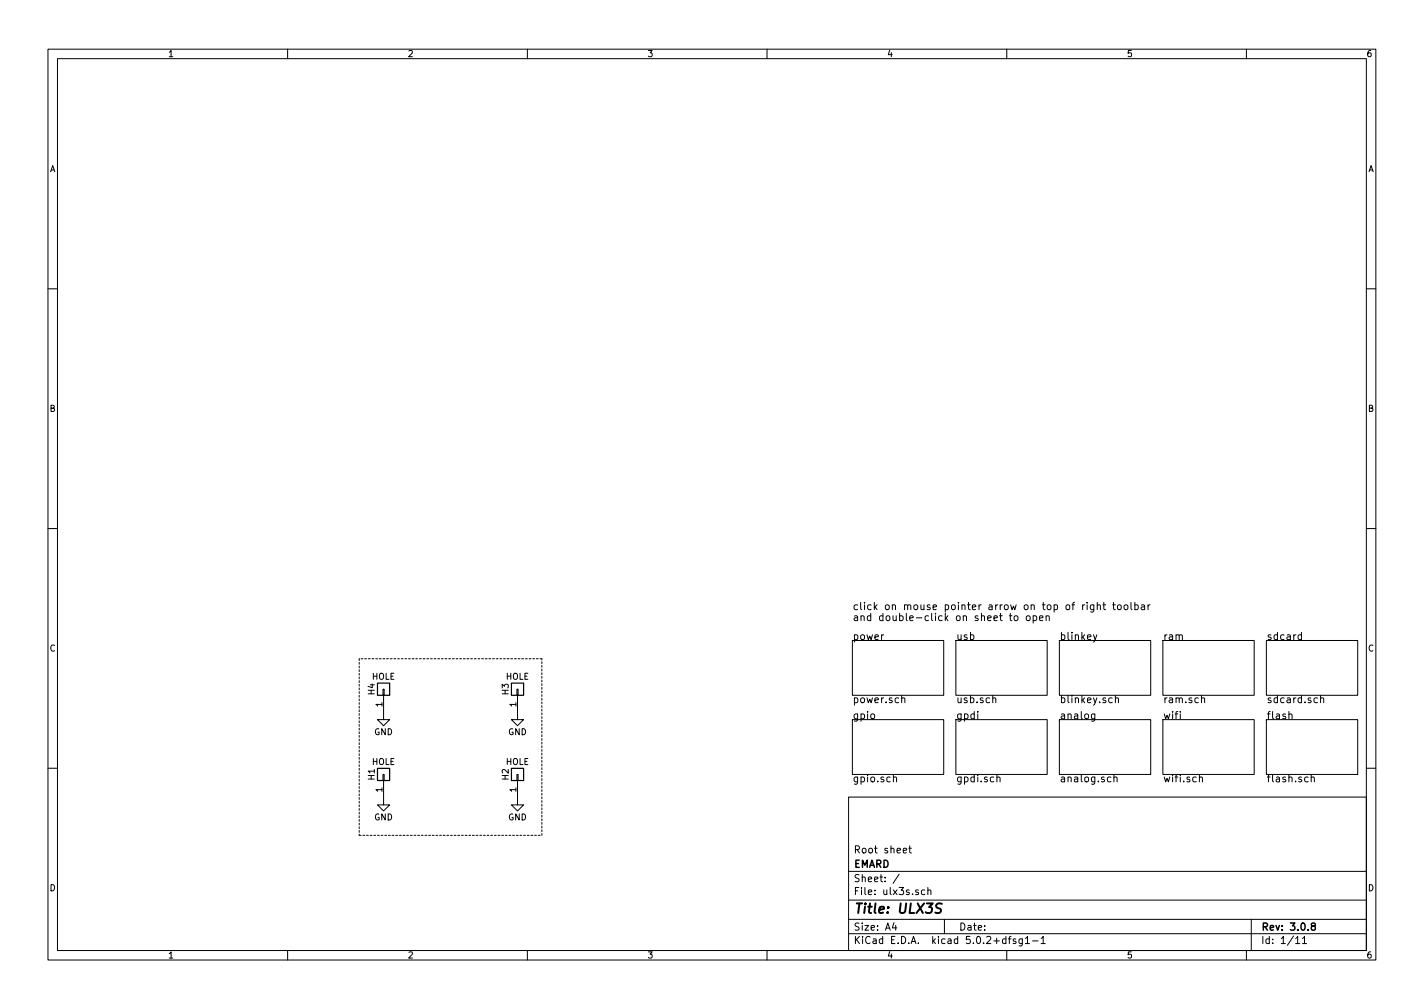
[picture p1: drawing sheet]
<svg xmlns="http://www.w3.org/2000/svg" width="297mm" height="210mm" viewBox="0 0 297 210" stroke-linecap="round" stroke-linejoin="round" font-family="sans-serif">
<g fill="none" stroke="#000" stroke-width=".21">
<path d="M10 10.3h277v189.9h-277zM12 12.2h273v186.1h-273zM60 10.3v1.9M110 10.3v1.9M160 10.3v1.9M210 10.3v1.9M260 10.3v1.9M10 60.2h2M285 60.2h2M10 110.3h2M285 110.3h2M177.8 133.6h19v11.4h-19z"/>
<path d="M184.3 132.4l-.4 .3M199.4 133.6h19v11.4h-19zM210.7 127.9v1.3l.4 .3M211.6 128.6l.2-.2 .5 .2v.6l-.1 .2-.4 .1-.2-.2zM214.1 128.6l.3-.2 .4 .2 .1 .6-.2 .2-.3 .1-.3-.2zM215.5 128.5l.5-.1 .3 .3-.2 .7h-.6M215.5 128.4v1.6M216.8 129l.8-.2-.1-.3-.5-.1-.2 .2 .1 .8h.6M218.2 128.6l.2-.2 .4 .1 .1 1M218.2 128.4v1.1M221 133.6h19v11.4h-19zM226.3 126.2l-.5 .2"/>
<path d="M226.8 125.6v.2M226.8 126.2v1M228.1 132.4l.3 1M228.2 126.2v1.2l-.3 .3-.4-.1M228.2 126.2h-.5l-.3 .2 .2 .7h.6M228.8 132.4l-.5 1.4-.2 .1M228.9 126.3l.2-.1h.4v1M228.9 125.6v1.6M230 126.2h.6M230.3 125.6v1.3l.3 .3M232.1 126.2h.6M232.3 125.6v1.3l.4 .3"/>
<path d="M233.2 126.3l.2-.1 .4 .1 .1 .6-.1 .2-.4 .1-.2-.2zM234.5 126.3l.3-.1 .4 .1 .1 .6-.2 .2-.3 .1-.3-.2zM235.9 125.6v1.3l.2 .3M236.7 126.2h.5l.2 .2-.1 .7h-.6M236.7 125.6v1.6M238.1 126.2h.6l.1 1M238.8 126.5l-.5 .1a.3 .3 0 0 0-.3 .3 .3 .3 0 0 0 .3 .3l.5-.1M239.5 126.2v1M239.9 126.2l-.4 .2M242.6 133.6h19v11.4h-19zM264.2 133.6h19v11.4h-19zM271.5 132.5l-.5-.1-.2 .3 .1 .6h.6"/>
<path d="M271.5 131.9v1.5M79.9 143.8h.2v1.2h-.2zM80 145v5.1h1.3l-1.3 1.3-1.3-1.3h1.3M107.8 143.8h.3v1.2h-.3zM107.9 145v5.1h1.3l-1.3 1.3-1.2-1.3h1.2M177.8 150.1h19v11.4h-19zM188.1 145.7l.2-.1h.4v1M188.1 145.1v1.5M199.4 150.1h19v11.4h-19zM204 148.4v.1M207.1 145.7l.2-.1h.3l.1 1M221 150.1h19v11.4h-19z"/>
<path d="M228.4 148.9v1.2l-.3 .3h-.4M228.4 149l-.5-.1-.2 .3 .1 .7h.6M232.7 145.7l.2-.1h.3l.1 1M232.7 145.1v1.5M242.6 150.1h19v11.4h-19zM246.2 148.4v.1M250.6 145.7l.2-.1h.4l.1 1M264.2 150.1h19v11.4h-19zM268.9 149l.2-.1 .3 .1 .1 .9M275.5 145.7l.2-.1h.3l.1 1M275.5 145.1v1.5M10 160.2h2"/>
<path d="M79.9 161.5h.2v1.3h-.2zM80 162.8v5.1h1.3l-1.3 1.3-1.3-1.3h1.3M107.8 161.5h.3v1.3h-.3zM107.9 162.8v5.1h1.3l-1.3 1.3-1.2-1.3h1.2M177 166.3h108v32h-108zM186.4 162.2l.2-.1h.3l.1 1M186.4 161.6v1.5M188.4 177.4l.7-.1v-.3l-.5-.1-.2 .2 .1 .7h.6M189.6 176.9h.5M189.8 176.4v1.3l.3 .2M207.9 162.2l.3-.1h.3l.1 1M207.9 161.6v1.5"/>
<path d="M232.4 162.2l.2-.1h.3l.1 1M232.4 161.6v1.5M250.2 162.2l.2-.1h.4v1M250.2 161.6v1.5M273.5 162.2l.2-.1h.4l.1 1M273.5 161.6v1.5M285 160.2h2M60 198.3v1.9M110 198.3v1.9M160 198.3v1.9M177 194.8h108M177 191.8h108"/>
<path d="M177 187.8h108M177 181.8h108M186.5 192.5l-.4 1h1M186.8 193v1M187.6 182.3l-1.3 2M192.9 185.7l-.4-.1-.3 .3 .1 .6h.6M193.5 185.7l.3-.1 .3 .1 .1 .9M193.5 185.1v1.5M197 191.8v3M210 198.3v1.9M210.3 195.8h.6M210.9 195.3l-.4 .2v1.3"/>
<path d="M211.9 195.9l-.4-.1-.2 .2 .1 .3 .5 .1v.3h-.6M213.3 195.8v1.2l-.3 .3h-.4M213.3 195.9l-.5-.1-.3 .3 .1 .6 .2 .1 .5-.1M213.9 195.8l.4-.5v1.5M213.9 196.8h.9M215.4 196.3h1.1M217.2 195.8l.4-.5v1.5M217.2 196.8h.8M260 198.3v1.9M261 191.8v6.5M270.3 195.8l.4-.5v1.5M270.3 196.8h.8"/>
<path d="M271.7 195.8l.4-.5v1.5M271.7 196.8h.8"/>
</g>
<path d="M273.8 193.2l-.2-.2v-.3l.2-.2 .4 .1 .1 .4-.6 .2-.2 .3 .1 .4 .2 .1h.3l.3-.3-.1-.4-.2-.1" fill="none" stroke="#000" stroke-width=".3"/>
<path d="M196.5 188.5l-.8-.1-.4 .4 .1 .5 .6 .2a.48 .48 0 0 1 .3 .5 .48 .48 0 0 1-.4 .4l-.8-.1" fill="none" stroke="#000" stroke-width=".41"/>
<path d="M78.7 142.5h2.6v2.5h-2.6zM106.7 142.5h2.5v2.5h-2.5zM78.7 160.3h2.6v2.5h-2.6zM106.7 160.3h2.5v2.5h-2.5z" fill="none" stroke="#000" stroke-width=".25"/>
<path d="M74.9 137.4v36.8M113 137.4h-38.1M74.9 174.2h38.1M113 174.2v-36.8" fill="none" stroke="#000" stroke-width=".21" stroke-dasharray=".4 .4"/>
<text font-size="2.8" x="178" y="190.5">Title: ULX3S</text>
<g font-size="2.1">
<text x="177.8" y="127.2">click on mouse pointer arrow on top of right toolbar</text>
<text x="177.8" y="129.5">and double-click on sheet to open</text>
<text x="177.8" y="133.5">power</text>
<text x="199.4" y="133.5">usb</text>
<text x="221" y="133.5">blinkey</text>
<text x="242.6" y="133.5">ram</text>
<text x="264.2" y="133.5">sdcard</text>
<text x="177.8" y="146.7">power.sch</text>
<text x="199.4" y="146.7">usb.sch</text>
<text x="221" y="146.7">blinkey.sch</text>
<text x="242.6" y="146.7">ram.sch</text>
<text x="264.2" y="146.7">sdcard.sch</text>
<text x="177.8" y="150">gpio</text>
<text x="199.4" y="150">gpdi</text>
<text x="221" y="150">analog</text>
<text x="242.6" y="150">wifi</text>
<text x="264.2" y="150">flash</text>
<text x="177.8" y="163.2">gpio.sch</text>
<text x="199.4" y="163.2">gpdi.sch</text>
<text x="221" y="163.2">analog.sch</text>
<text x="242.6" y="163.2">wifi.sch</text>
<text x="264.2" y="163.2">flash.sch</text>
<text x="178" y="178">Root sheet</text>
<text x="178" y="184">Sheet: /</text>
<text x="178" y="181">EMARD</text>
<text x="178" y="186.7">File: ulx3s.sch</text>
<text x="178" y="196.9">KiCad E.D.A. kicad 5.0.2+dfsg1-1</text>
<text x="178" y="194.1">Size: A4</text>
<text x="200" y="194.1">Date:</text>
<text x="263" y="194.1">Rev: 3.0.8</text>
<text x="263" y="196.9">Id: 1/11</text>
</g>
<g font-size="1.8">
<text x="35" y="11.9">1</text>
<text x="85" y="11.9">2</text>
<text x="135" y="11.9">3</text>
<text x="185" y="11.9">4</text>
<text x="235" y="11.9">5</text>
<text x="285" y="11.9">6</text>
<text x="10.4" y="35.9">A</text>
<text x="285.4" y="35.9">A</text>
<text x="10.4" y="85.9">B</text>
<text x="285.4" y="85.9">B</text>
<text x="10.4" y="135.9">C</text>
<text x="285.4" y="135.9">C</text>
<text x="77.6" y="141.8">HOLE</text>
<text x="105.5" y="141.8">HOLE</text>
<text x="78.2" y="144.9" transform="rotate(-90 78.2 144.9)">H4</text>
<text x="79.8" y="147.4" transform="rotate(-90 79.8 147.4)">1</text>
<text x="106.1" y="144.9" transform="rotate(-90 106.1 144.9)">H3</text>
<text x="107.7" y="147.4" transform="rotate(-90 107.7 147.4)">1</text>
<text x="78.1" y="153.3">GND</text>
<text x="106" y="153.3">GND</text>
<text x="77.6" y="159.6">HOLE</text>
<text x="105.5" y="159.6">HOLE</text>
<text x="78.2" y="162.7" transform="rotate(-90 78.2 162.7)">H1</text>
<text x="79.8" y="165.2" transform="rotate(-90 79.8 165.2)">1</text>
<text x="106.1" y="162.7" transform="rotate(-90 106.1 162.7)">H2</text>
<text x="107.7" y="165.2" transform="rotate(-90 107.7 165.2)">1</text>
<text x="78.1" y="171.1">GND</text>
<text x="106" y="171.1">GND</text>
<text x="10.4" y="185.9">D</text>
<text x="285.4" y="185.9">D</text>
<text x="35" y="199.9">1</text>
<text x="85" y="199.9">2</text>
<text x="135" y="199.9">3</text>
<text x="185" y="199.9">4</text>
<text x="235" y="199.9">5</text>
<text x="285" y="199.9">6</text>
</g>
</svg>
